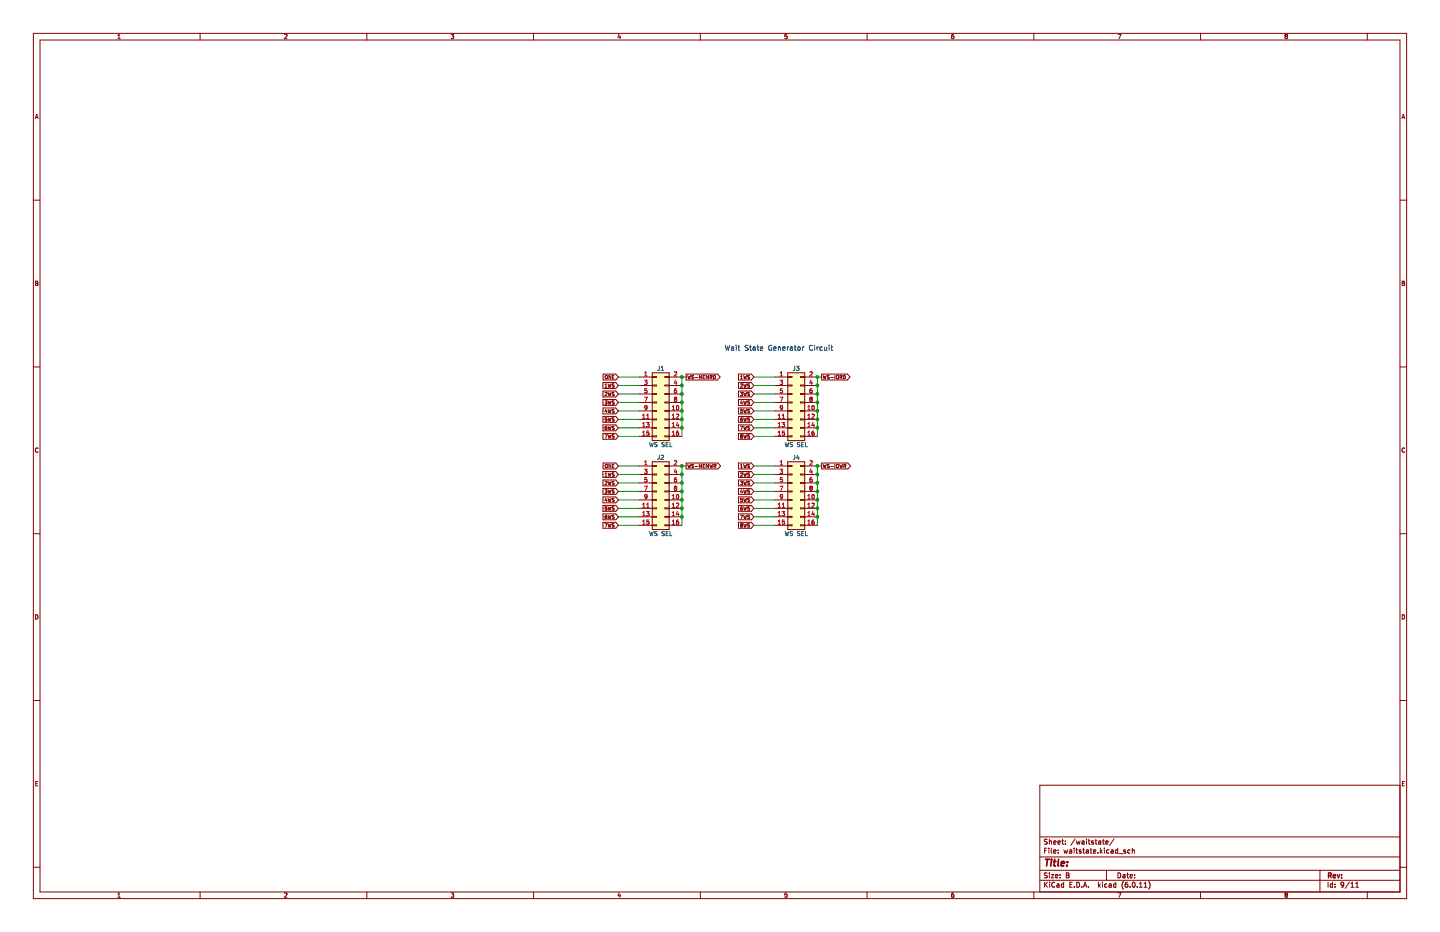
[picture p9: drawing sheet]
(kicad_sch (version 20211123) (generator eeschema)

 (paper "B")

 (lib_symbols
  (symbol "Connector_Generic:Conn_02x08_Odd_Even" (pin_names (offset 1.016) hide) (in_bom yes) (on_board yes)
   (property "Reference" "J" (id 0) (at 1.27 10.16 0) (effects (font (size 1.27 1.27))))
   (property "Value" "Conn_02x08_Odd_Even" (id 1) (at 1.27 -12.7 0) (effects (font (size 1.27 1.27))))
   (property "Footprint" "" (id 2) (at 0 0 0) (effects (font (size 1.27 1.27)) hide))
   (property "Datasheet" "~" (id 3) (at 0 0 0) (effects (font (size 1.27 1.27)) hide))
   (symbol "Conn_02x08_Odd_Even_1_1"
    (rectangle (start -1.27 -10.033) (end 0 -10.287) (stroke (width 0.1524) (type default) (color 0 0 0 0)) (fill (type none)))
    (rectangle (start -1.27 -7.493) (end 0 -7.747) (stroke (width 0.1524) (type default) (color 0 0 0 0)) (fill (type none)))
    (rectangle (start -1.27 -4.953) (end 0 -5.207) (stroke (width 0.1524) (type default) (color 0 0 0 0)) (fill (type none)))
    (rectangle (start -1.27 -2.413) (end 0 -2.667) (stroke (width 0.1524) (type default) (color 0 0 0 0)) (fill (type none)))
    (rectangle (start -1.27 0.127) (end 0 -0.127) (stroke (width 0.1524) (type default) (color 0 0 0 0)) (fill (type none)))
    (rectangle (start -1.27 2.667) (end 0 2.413) (stroke (width 0.1524) (type default) (color 0 0 0 0)) (fill (type none)))
    (rectangle (start -1.27 5.207) (end 0 4.953) (stroke (width 0.1524) (type default) (color 0 0 0 0)) (fill (type none)))
    (rectangle (start -1.27 7.747) (end 0 7.493) (stroke (width 0.1524) (type default) (color 0 0 0 0)) (fill (type none)))
    (rectangle (start -1.27 8.89) (end 3.81 -11.43) (stroke (width 0.254) (type default) (color 0 0 0 0)) (fill (type background)))
    (rectangle (start 3.81 -10.033) (end 2.54 -10.287) (stroke (width 0.1524) (type default) (color 0 0 0 0)) (fill (type none)))
    (rectangle (start 3.81 -7.493) (end 2.54 -7.747) (stroke (width 0.1524) (type default) (color 0 0 0 0)) (fill (type none)))
    (rectangle (start 3.81 -4.953) (end 2.54 -5.207) (stroke (width 0.1524) (type default) (color 0 0 0 0)) (fill (type none)))
    (rectangle (start 3.81 -2.413) (end 2.54 -2.667) (stroke (width 0.1524) (type default) (color 0 0 0 0)) (fill (type none)))
    (rectangle (start 3.81 0.127) (end 2.54 -0.127) (stroke (width 0.1524) (type default) (color 0 0 0 0)) (fill (type none)))
    (rectangle (start 3.81 2.667) (end 2.54 2.413) (stroke (width 0.1524) (type default) (color 0 0 0 0)) (fill (type none)))
    (rectangle (start 3.81 5.207) (end 2.54 4.953) (stroke (width 0.1524) (type default) (color 0 0 0 0)) (fill (type none)))
    (rectangle (start 3.81 7.747) (end 2.54 7.493) (stroke (width 0.1524) (type default) (color 0 0 0 0)) (fill (type none)))
    (pin passive line (at -5.08 7.62 0) (length 3.81) (name "Pin_1" (effects (font (size 1.27 1.27)))) (number "1" (effects (font (size 1.27 1.27)))))
    (pin passive line (at 7.62 -2.54 180) (length 3.81) (name "Pin_10" (effects (font (size 1.27 1.27)))) (number "10" (effects (font (size 1.27 1.27)))))
    (pin passive line (at -5.08 -5.08 0) (length 3.81) (name "Pin_11" (effects (font (size 1.27 1.27)))) (number "11" (effects (font (size 1.27 1.27)))))
    (pin passive line (at 7.62 -5.08 180) (length 3.81) (name "Pin_12" (effects (font (size 1.27 1.27)))) (number "12" (effects (font (size 1.27 1.27)))))
    (pin passive line (at -5.08 -7.62 0) (length 3.81) (name "Pin_13" (effects (font (size 1.27 1.27)))) (number "13" (effects (font (size 1.27 1.27)))))
    (pin passive line (at 7.62 -7.62 180) (length 3.81) (name "Pin_14" (effects (font (size 1.27 1.27)))) (number "14" (effects (font (size 1.27 1.27)))))
    (pin passive line (at -5.08 -10.16 0) (length 3.81) (name "Pin_15" (effects (font (size 1.27 1.27)))) (number "15" (effects (font (size 1.27 1.27)))))
    (pin passive line (at 7.62 -10.16 180) (length 3.81) (name "Pin_16" (effects (font (size 1.27 1.27)))) (number "16" (effects (font (size 1.27 1.27)))))
    (pin passive line (at 7.62 7.62 180) (length 3.81) (name "Pin_2" (effects (font (size 1.27 1.27)))) (number "2" (effects (font (size 1.27 1.27)))))
    (pin passive line (at -5.08 5.08 0) (length 3.81) (name "Pin_3" (effects (font (size 1.27 1.27)))) (number "3" (effects (font (size 1.27 1.27)))))
    (pin passive line (at 7.62 5.08 180) (length 3.81) (name "Pin_4" (effects (font (size 1.27 1.27)))) (number "4" (effects (font (size 1.27 1.27)))))
    (pin passive line (at -5.08 2.54 0) (length 3.81) (name "Pin_5" (effects (font (size 1.27 1.27)))) (number "5" (effects (font (size 1.27 1.27)))))
    (pin passive line (at 7.62 2.54 180) (length 3.81) (name "Pin_6" (effects (font (size 1.27 1.27)))) (number "6" (effects (font (size 1.27 1.27)))))
    (pin passive line (at -5.08 0 0) (length 3.81) (name "Pin_7" (effects (font (size 1.27 1.27)))) (number "7" (effects (font (size 1.27 1.27)))))
    (pin passive line (at 7.62 0 180) (length 3.81) (name "Pin_8" (effects (font (size 1.27 1.27)))) (number "8" (effects (font (size 1.27 1.27)))))
    (pin passive line (at -5.08 -2.54 0) (length 3.81) (name "Pin_9" (effects (font (size 1.27 1.27)))) (number "9" (effects (font (size 1.27 1.27))))))))

 (junction (at 204.47 123.19) (diameter 0) (color 0 0 0 0))
 (junction (at 245.11 154.94) (diameter 0) (color 0 0 0 0))
 (junction (at 245.11 139.7) (diameter 0) (color 0 0 0 0))
 (junction (at 245.11 118.11) (diameter 0) (color 0 0 0 0))
 (junction (at 245.11 142.24) (diameter 0) (color 0 0 0 0))
 (junction (at 245.11 120.65) (diameter 0) (color 0 0 0 0))
 (junction (at 204.47 142.24) (diameter 0) (color 0 0 0 0))
 (junction (at 245.11 123.19) (diameter 0) (color 0 0 0 0))
 (junction (at 245.11 115.57) (diameter 0) (color 0 0 0 0))
 (junction (at 204.47 144.78) (diameter 0) (color 0 0 0 0))
 (junction (at 204.47 149.86) (diameter 0) (color 0 0 0 0))
 (junction (at 204.47 152.4) (diameter 0) (color 0 0 0 0))
 (junction (at 204.47 113.03) (diameter 0) (color 0 0 0 0))
 (junction (at 245.11 147.32) (diameter 0) (color 0 0 0 0))
 (junction (at 204.47 147.32) (diameter 0) (color 0 0 0 0))
 (junction (at 245.11 149.86) (diameter 0) (color 0 0 0 0))
 (junction (at 245.11 152.4) (diameter 0) (color 0 0 0 0))
 (junction (at 245.11 128.27) (diameter 0) (color 0 0 0 0))
 (junction (at 245.11 144.78) (diameter 0) (color 0 0 0 0))
 (junction (at 204.47 125.73) (diameter 0) (color 0 0 0 0))
 (junction (at 204.47 118.11) (diameter 0) (color 0 0 0 0))
 (junction (at 204.47 128.27) (diameter 0) (color 0 0 0 0))
 (junction (at 204.47 120.65) (diameter 0) (color 0 0 0 0))
 (junction (at 204.47 115.57) (diameter 0) (color 0 0 0 0))
 (junction (at 204.47 139.7) (diameter 0) (color 0 0 0 0))
 (junction (at 245.11 125.73) (diameter 0) (color 0 0 0 0))
 (junction (at 204.47 154.94) (diameter 0) (color 0 0 0 0))
 (junction (at 245.11 113.03) (diameter 0) (color 0 0 0 0))

 (wire (pts (xy 204.47 120.65) (xy 204.47 123.19)) (stroke (width 0) (type default) (color 0 0 0 0)))
 (wire (pts (xy 245.11 139.7) (xy 245.11 142.24)) (stroke (width 0) (type default) (color 0 0 0 0)))
 (wire (pts (xy 226.06 152.4) (xy 232.41 152.4)) (stroke (width 0) (type default) (color 0 0 0 0)))
 (wire (pts (xy 185.42 115.57) (xy 191.77 115.57)) (stroke (width 0) (type default) (color 0 0 0 0)))
 (wire (pts (xy 226.06 125.73) (xy 232.41 125.73)) (stroke (width 0) (type default) (color 0 0 0 0)))
 (wire (pts (xy 185.42 149.86) (xy 191.77 149.86)) (stroke (width 0) (type default) (color 0 0 0 0)))
 (wire (pts (xy 185.42 120.65) (xy 191.77 120.65)) (stroke (width 0) (type default) (color 0 0 0 0)))
 (wire (pts (xy 226.06 115.57) (xy 232.41 115.57)) (stroke (width 0) (type default) (color 0 0 0 0)))
 (wire (pts (xy 226.06 147.32) (xy 232.41 147.32)) (stroke (width 0) (type default) (color 0 0 0 0)))
 (wire (pts (xy 245.11 123.19) (xy 245.11 125.73)) (stroke (width 0) (type default) (color 0 0 0 0)))
 (wire (pts (xy 226.06 123.19) (xy 232.41 123.19)) (stroke (width 0) (type default) (color 0 0 0 0)))
 (wire (pts (xy 204.47 118.11) (xy 204.47 120.65)) (stroke (width 0) (type default) (color 0 0 0 0)))
 (wire (pts (xy 185.42 130.81) (xy 191.77 130.81)) (stroke (width 0) (type default) (color 0 0 0 0)))
 (wire (pts (xy 185.42 157.48) (xy 191.77 157.48)) (stroke (width 0) (type default) (color 0 0 0 0)))
 (wire (pts (xy 204.47 123.19) (xy 204.47 125.73)) (stroke (width 0) (type default) (color 0 0 0 0)))
 (wire (pts (xy 185.42 152.4) (xy 191.77 152.4)) (stroke (width 0) (type default) (color 0 0 0 0)))
 (wire (pts (xy 204.47 139.7) (xy 204.47 142.24)) (stroke (width 0) (type default) (color 0 0 0 0)))
 (wire (pts (xy 245.11 125.73) (xy 245.11 128.27)) (stroke (width 0) (type default) (color 0 0 0 0)))
 (wire (pts (xy 245.11 113.03) (xy 246.38 113.03)) (stroke (width 0) (type default) (color 0 0 0 0)))
 (wire (pts (xy 185.42 113.03) (xy 191.77 113.03)) (stroke (width 0) (type default) (color 0 0 0 0)))
 (wire (pts (xy 204.47 128.27) (xy 204.47 130.81)) (stroke (width 0) (type default) (color 0 0 0 0)))
 (wire (pts (xy 185.42 154.94) (xy 191.77 154.94)) (stroke (width 0) (type default) (color 0 0 0 0)))
 (wire (pts (xy 226.06 149.86) (xy 232.41 149.86)) (stroke (width 0) (type default) (color 0 0 0 0)))
 (wire (pts (xy 204.47 144.78) (xy 204.47 147.32)) (stroke (width 0) (type default) (color 0 0 0 0)))
 (wire (pts (xy 204.47 147.32) (xy 204.47 149.86)) (stroke (width 0) (type default) (color 0 0 0 0)))
 (wire (pts (xy 245.11 139.7) (xy 246.38 139.7)) (stroke (width 0) (type default) (color 0 0 0 0)))
 (wire (pts (xy 245.11 154.94) (xy 245.11 157.48)) (stroke (width 0) (type default) (color 0 0 0 0)))
 (wire (pts (xy 185.42 144.78) (xy 191.77 144.78)) (stroke (width 0) (type default) (color 0 0 0 0)))
 (wire (pts (xy 185.42 128.27) (xy 191.77 128.27)) (stroke (width 0) (type default) (color 0 0 0 0)))
 (wire (pts (xy 245.11 149.86) (xy 245.11 152.4)) (stroke (width 0) (type default) (color 0 0 0 0)))
 (wire (pts (xy 245.11 115.57) (xy 245.11 118.11)) (stroke (width 0) (type default) (color 0 0 0 0)))
 (wire (pts (xy 185.42 125.73) (xy 191.77 125.73)) (stroke (width 0) (type default) (color 0 0 0 0)))
 (wire (pts (xy 245.11 144.78) (xy 245.11 147.32)) (stroke (width 0) (type default) (color 0 0 0 0)))
 (wire (pts (xy 226.06 144.78) (xy 232.41 144.78)) (stroke (width 0) (type default) (color 0 0 0 0)))
 (wire (pts (xy 204.47 115.57) (xy 204.47 118.11)) (stroke (width 0) (type default) (color 0 0 0 0)))
 (wire (pts (xy 204.47 139.7) (xy 205.74 139.7)) (stroke (width 0) (type default) (color 0 0 0 0)))
 (wire (pts (xy 185.42 147.32) (xy 191.77 147.32)) (stroke (width 0) (type default) (color 0 0 0 0)))
 (wire (pts (xy 185.42 139.7) (xy 191.77 139.7)) (stroke (width 0) (type default) (color 0 0 0 0)))
 (wire (pts (xy 245.11 113.03) (xy 245.11 115.57)) (stroke (width 0) (type default) (color 0 0 0 0)))
 (wire (pts (xy 204.47 152.4) (xy 204.47 154.94)) (stroke (width 0) (type default) (color 0 0 0 0)))
 (wire (pts (xy 226.06 130.81) (xy 232.41 130.81)) (stroke (width 0) (type default) (color 0 0 0 0)))
 (wire (pts (xy 245.11 120.65) (xy 245.11 123.19)) (stroke (width 0) (type default) (color 0 0 0 0)))
 (wire (pts (xy 204.47 125.73) (xy 204.47 128.27)) (stroke (width 0) (type default) (color 0 0 0 0)))
 (wire (pts (xy 204.47 142.24) (xy 204.47 144.78)) (stroke (width 0) (type default) (color 0 0 0 0)))
 (wire (pts (xy 226.06 139.7) (xy 232.41 139.7)) (stroke (width 0) (type default) (color 0 0 0 0)))
 (wire (pts (xy 204.47 113.03) (xy 205.74 113.03)) (stroke (width 0) (type default) (color 0 0 0 0)))
 (wire (pts (xy 245.11 147.32) (xy 245.11 149.86)) (stroke (width 0) (type default) (color 0 0 0 0)))
 (wire (pts (xy 185.42 123.19) (xy 191.77 123.19)) (stroke (width 0) (type default) (color 0 0 0 0)))
 (wire (pts (xy 245.11 142.24) (xy 245.11 144.78)) (stroke (width 0) (type default) (color 0 0 0 0)))
 (wire (pts (xy 226.06 120.65) (xy 232.41 120.65)) (stroke (width 0) (type default) (color 0 0 0 0)))
 (wire (pts (xy 226.06 157.48) (xy 232.41 157.48)) (stroke (width 0) (type default) (color 0 0 0 0)))
 (wire (pts (xy 245.11 118.11) (xy 245.11 120.65)) (stroke (width 0) (type default) (color 0 0 0 0)))
 (wire (pts (xy 204.47 113.03) (xy 204.47 115.57)) (stroke (width 0) (type default) (color 0 0 0 0)))
 (wire (pts (xy 226.06 113.03) (xy 232.41 113.03)) (stroke (width 0) (type default) (color 0 0 0 0)))
 (wire (pts (xy 245.11 128.27) (xy 245.11 130.81)) (stroke (width 0) (type default) (color 0 0 0 0)))
 (wire (pts (xy 204.47 154.94) (xy 204.47 157.48)) (stroke (width 0) (type default) (color 0 0 0 0)))
 (wire (pts (xy 204.47 149.86) (xy 204.47 152.4)) (stroke (width 0) (type default) (color 0 0 0 0)))
 (wire (pts (xy 226.06 128.27) (xy 232.41 128.27)) (stroke (width 0) (type default) (color 0 0 0 0)))
 (wire (pts (xy 226.06 154.94) (xy 232.41 154.94)) (stroke (width 0) (type default) (color 0 0 0 0)))
 (wire (pts (xy 185.42 118.11) (xy 191.77 118.11)) (stroke (width 0) (type default) (color 0 0 0 0)))
 (wire (pts (xy 245.11 152.4) (xy 245.11 154.94)) (stroke (width 0) (type default) (color 0 0 0 0)))
 (wire (pts (xy 226.06 142.24) (xy 232.41 142.24)) (stroke (width 0) (type default) (color 0 0 0 0)))
 (wire (pts (xy 226.06 118.11) (xy 232.41 118.11)) (stroke (width 0) (type default) (color 0 0 0 0)))
 (wire (pts (xy 185.42 142.24) (xy 191.77 142.24)) (stroke (width 0) (type default) (color 0 0 0 0)))

 (text "Wait State Generator Circuit" (at 217.17 105.41 0) (effects (font (size 1.524 1.524)) (justify left bottom)))

 (global_label "1WS" (shape input) (at 226.06 139.7 180) (fields_autoplaced) (effects (font (size 1.016 1.016)) (justify right))
  (property "Intersheet References" "${INTERSHEET_REFS}" (id 0) (at 221.1043 139.6365 0) (effects (font (size 1.016 1.016)) (justify right) hide)))
 (global_label "4WS" (shape input) (at 226.06 120.65 180) (fields_autoplaced) (effects (font (size 1.016 1.016)) (justify right))
  (property "Intersheet References" "${INTERSHEET_REFS}" (id 0) (at 221.1043 120.5865 0) (effects (font (size 1.016 1.016)) (justify right) hide)))
 (global_label "8WS" (shape input) (at 226.06 130.81 180) (fields_autoplaced) (effects (font (size 1.016 1.016)) (justify right))
  (property "Intersheet References" "${INTERSHEET_REFS}" (id 0) (at 221.1043 130.7465 0) (effects (font (size 1.016 1.016)) (justify right) hide)))
 (global_label "4WS" (shape input) (at 226.06 147.32 180) (fields_autoplaced) (effects (font (size 1.016 1.016)) (justify right))
  (property "Intersheet References" "${INTERSHEET_REFS}" (id 0) (at 221.1043 147.2565 0) (effects (font (size 1.016 1.016)) (justify right) hide)))
 (global_label "3WS" (shape input) (at 185.42 147.32 180) (fields_autoplaced) (effects (font (size 1.016 1.016)) (justify right))
  (property "Intersheet References" "${INTERSHEET_REFS}" (id 0) (at 180.4643 147.2565 0) (effects (font (size 1.016 1.016)) (justify right) hide)))
 (global_label "1WS" (shape input) (at 185.42 142.24 180) (fields_autoplaced) (effects (font (size 1.016 1.016)) (justify right))
  (property "Intersheet References" "${INTERSHEET_REFS}" (id 0) (at 180.4643 142.1765 0) (effects (font (size 1.016 1.016)) (justify right) hide)))
 (global_label "WS-IORD" (shape output) (at 246.38 113.03 0) (fields_autoplaced) (effects (font (size 1.016 1.016)) (justify left))
  (property "Intersheet References" "${INTERSHEET_REFS}" (id 0) (at 0 0 0) (effects (font (size 1.27 1.27)) hide)))
 (global_label "ONE" (shape input) (at 185.42 113.03 180) (fields_autoplaced) (effects (font (size 1.016 1.016)) (justify right))
  (property "Intersheet References" "${INTERSHEET_REFS}" (id 0) (at 45.72 -19.05 0) (effects (font (size 1.27 1.27)) hide)))
 (global_label "2WS" (shape input) (at 185.42 118.11 180) (fields_autoplaced) (effects (font (size 1.016 1.016)) (justify right))
  (property "Intersheet References" "${INTERSHEET_REFS}" (id 0) (at 180.4643 118.0465 0) (effects (font (size 1.016 1.016)) (justify right) hide)))
 (global_label "7WS" (shape input) (at 226.06 128.27 180) (fields_autoplaced) (effects (font (size 1.016 1.016)) (justify right))
  (property "Intersheet References" "${INTERSHEET_REFS}" (id 0) (at 221.1043 128.2065 0) (effects (font (size 1.016 1.016)) (justify right) hide)))
 (global_label "7WS" (shape input) (at 185.42 130.81 180) (fields_autoplaced) (effects (font (size 1.016 1.016)) (justify right))
  (property "Intersheet References" "${INTERSHEET_REFS}" (id 0) (at 180.4643 130.7465 0) (effects (font (size 1.016 1.016)) (justify right) hide)))
 (global_label "4WS" (shape input) (at 185.42 149.86 180) (fields_autoplaced) (effects (font (size 1.016 1.016)) (justify right))
  (property "Intersheet References" "${INTERSHEET_REFS}" (id 0) (at 180.4643 149.7965 0) (effects (font (size 1.016 1.016)) (justify right) hide)))
 (global_label "6WS" (shape input) (at 185.42 128.27 180) (fields_autoplaced) (effects (font (size 1.016 1.016)) (justify right))
  (property "Intersheet References" "${INTERSHEET_REFS}" (id 0) (at 180.4643 128.2065 0) (effects (font (size 1.016 1.016)) (justify right) hide)))
 (global_label "2WS" (shape input) (at 226.06 115.57 180) (fields_autoplaced) (effects (font (size 1.016 1.016)) (justify right))
  (property "Intersheet References" "${INTERSHEET_REFS}" (id 0) (at 221.1043 115.5065 0) (effects (font (size 1.016 1.016)) (justify right) hide)))
 (global_label "6WS" (shape input) (at 226.06 125.73 180) (fields_autoplaced) (effects (font (size 1.016 1.016)) (justify right))
  (property "Intersheet References" "${INTERSHEET_REFS}" (id 0) (at 221.1043 125.6665 0) (effects (font (size 1.016 1.016)) (justify right) hide)))
 (global_label "3WS" (shape input) (at 226.06 118.11 180) (fields_autoplaced) (effects (font (size 1.016 1.016)) (justify right))
  (property "Intersheet References" "${INTERSHEET_REFS}" (id 0) (at 221.1043 118.0465 0) (effects (font (size 1.016 1.016)) (justify right) hide)))
 (global_label "3WS" (shape input) (at 185.42 120.65 180) (fields_autoplaced) (effects (font (size 1.016 1.016)) (justify right))
  (property "Intersheet References" "${INTERSHEET_REFS}" (id 0) (at 180.4643 120.5865 0) (effects (font (size 1.016 1.016)) (justify right) hide)))
 (global_label "1WS" (shape input) (at 226.06 113.03 180) (fields_autoplaced) (effects (font (size 1.016 1.016)) (justify right))
  (property "Intersheet References" "${INTERSHEET_REFS}" (id 0) (at 221.1043 112.9665 0) (effects (font (size 1.016 1.016)) (justify right) hide)))
 (global_label "WS-MEMRD" (shape output) (at 205.74 113.03 0) (fields_autoplaced) (effects (font (size 1.016 1.016)) (justify left))
  (property "Intersheet References" "${INTERSHEET_REFS}" (id 0) (at 0 0 0) (effects (font (size 1.27 1.27)) hide)))
 (global_label "7WS" (shape input) (at 185.42 157.48 180) (fields_autoplaced) (effects (font (size 1.016 1.016)) (justify right))
  (property "Intersheet References" "${INTERSHEET_REFS}" (id 0) (at 180.4643 157.4165 0) (effects (font (size 1.016 1.016)) (justify right) hide)))
 (global_label "5WS" (shape input) (at 226.06 123.19 180) (fields_autoplaced) (effects (font (size 1.016 1.016)) (justify right))
  (property "Intersheet References" "${INTERSHEET_REFS}" (id 0) (at 221.1043 123.1265 0) (effects (font (size 1.016 1.016)) (justify right) hide)))
 (global_label "1WS" (shape input) (at 185.42 115.57 180) (fields_autoplaced) (effects (font (size 1.016 1.016)) (justify right))
  (property "Intersheet References" "${INTERSHEET_REFS}" (id 0) (at 180.4643 115.5065 0) (effects (font (size 1.016 1.016)) (justify right) hide)))
 (global_label "7WS" (shape input) (at 226.06 154.94 180) (fields_autoplaced) (effects (font (size 1.016 1.016)) (justify right))
  (property "Intersheet References" "${INTERSHEET_REFS}" (id 0) (at 221.1043 154.8765 0) (effects (font (size 1.016 1.016)) (justify right) hide)))
 (global_label "2WS" (shape input) (at 185.42 144.78 180) (fields_autoplaced) (effects (font (size 1.016 1.016)) (justify right))
  (property "Intersheet References" "${INTERSHEET_REFS}" (id 0) (at 180.4643 144.7165 0) (effects (font (size 1.016 1.016)) (justify right) hide)))
 (global_label "2WS" (shape input) (at 226.06 142.24 180) (fields_autoplaced) (effects (font (size 1.016 1.016)) (justify right))
  (property "Intersheet References" "${INTERSHEET_REFS}" (id 0) (at 221.1043 142.1765 0) (effects (font (size 1.016 1.016)) (justify right) hide)))
 (global_label "6WS" (shape input) (at 226.06 152.4 180) (fields_autoplaced) (effects (font (size 1.016 1.016)) (justify right))
  (property "Intersheet References" "${INTERSHEET_REFS}" (id 0) (at 221.1043 152.3365 0) (effects (font (size 1.016 1.016)) (justify right) hide)))
 (global_label "5WS" (shape input) (at 185.42 152.4 180) (fields_autoplaced) (effects (font (size 1.016 1.016)) (justify right))
  (property "Intersheet References" "${INTERSHEET_REFS}" (id 0) (at 180.4643 152.3365 0) (effects (font (size 1.016 1.016)) (justify right) hide)))
 (global_label "8WS" (shape input) (at 226.06 157.48 180) (fields_autoplaced) (effects (font (size 1.016 1.016)) (justify right))
  (property "Intersheet References" "${INTERSHEET_REFS}" (id 0) (at 221.1043 157.4165 0) (effects (font (size 1.016 1.016)) (justify right) hide)))
 (global_label "WS-IOWR" (shape output) (at 246.38 139.7 0) (fields_autoplaced) (effects (font (size 1.016 1.016)) (justify left))
  (property "Intersheet References" "${INTERSHEET_REFS}" (id 0) (at 0 0 0) (effects (font (size 1.27 1.27)) hide)))
 (global_label "ONE" (shape input) (at 185.42 139.7 180) (fields_autoplaced) (effects (font (size 1.016 1.016)) (justify right))
  (property "Intersheet References" "${INTERSHEET_REFS}" (id 0) (at 45.72 7.62 0) (effects (font (size 1.27 1.27)) hide)))
 (global_label "5WS" (shape input) (at 226.06 149.86 180) (fields_autoplaced) (effects (font (size 1.016 1.016)) (justify right))
  (property "Intersheet References" "${INTERSHEET_REFS}" (id 0) (at 221.1043 149.7965 0) (effects (font (size 1.016 1.016)) (justify right) hide)))
 (global_label "4WS" (shape input) (at 185.42 123.19 180) (fields_autoplaced) (effects (font (size 1.016 1.016)) (justify right))
  (property "Intersheet References" "${INTERSHEET_REFS}" (id 0) (at 180.4643 123.1265 0) (effects (font (size 1.016 1.016)) (justify right) hide)))
 (global_label "WS-MEMWR" (shape output) (at 205.74 139.7 0) (fields_autoplaced) (effects (font (size 1.016 1.016)) (justify left))
  (property "Intersheet References" "${INTERSHEET_REFS}" (id 0) (at 0 0 0) (effects (font (size 1.27 1.27)) hide)))
 (global_label "3WS" (shape input) (at 226.06 144.78 180) (fields_autoplaced) (effects (font (size 1.016 1.016)) (justify right))
  (property "Intersheet References" "${INTERSHEET_REFS}" (id 0) (at 221.1043 144.7165 0) (effects (font (size 1.016 1.016)) (justify right) hide)))
 (global_label "5WS" (shape input) (at 185.42 125.73 180) (fields_autoplaced) (effects (font (size 1.016 1.016)) (justify right))
  (property "Intersheet References" "${INTERSHEET_REFS}" (id 0) (at 180.4643 125.6665 0) (effects (font (size 1.016 1.016)) (justify right) hide)))
 (global_label "6WS" (shape input) (at 185.42 154.94 180) (fields_autoplaced) (effects (font (size 1.016 1.016)) (justify right))
  (property "Intersheet References" "${INTERSHEET_REFS}" (id 0) (at 180.4643 154.8765 0) (effects (font (size 1.016 1.016)) (justify right) hide)))

 (symbol (lib_id "Connector_Generic:Conn_02x08_Odd_Even") (at 196.85 120.65 0) (unit 1) (in_bom yes) (on_board yes)
  (property "Reference" "J1" (id 0) (at 198.12 110.49 0))
  (property "Value" "WS SEL" (id 1) (at 198.12 133.35 0))
  (property "Footprint" "Connector_PinHeader_2.54mm:PinHeader_2x08_P2.54mm_Vertical" (id 2) (at 196.85 120.65 0) (effects (font (size 1.27 1.27)) hide))
  (property "Datasheet" "~" (id 3) (at 196.85 120.65 0) (effects (font (size 1.27 1.27)) hide)) (pin "1") (pin "10") (pin "11") (pin "12") (pin "13") (pin "14") (pin "15") (pin "16") (pin "2") (pin "3") (pin "4") (pin "5") (pin "6") (pin "7") (pin "8") (pin "9"))

 (symbol (lib_id "Connector_Generic:Conn_02x08_Odd_Even") (at 196.85 147.32 0) (unit 1) (in_bom yes) (on_board yes)
  (property "Reference" "J2" (id 0) (at 198.12 137.16 0))
  (property "Value" "WS SEL" (id 1) (at 198.12 160.02 0))
  (property "Footprint" "Connector_PinHeader_2.54mm:PinHeader_2x08_P2.54mm_Vertical" (id 2) (at 196.85 147.32 0) (effects (font (size 1.27 1.27)) hide))
  (property "Datasheet" "~" (id 3) (at 196.85 147.32 0) (effects (font (size 1.27 1.27)) hide)) (pin "1") (pin "10") (pin "11") (pin "12") (pin "13") (pin "14") (pin "15") (pin "16") (pin "2") (pin "3") (pin "4") (pin "5") (pin "6") (pin "7") (pin "8") (pin "9"))

 (symbol (lib_id "Connector_Generic:Conn_02x08_Odd_Even") (at 237.49 120.65 0) (unit 1) (in_bom yes) (on_board yes)
  (property "Reference" "J3" (id 0) (at 238.76 110.49 0))
  (property "Value" "WS SEL" (id 1) (at 238.76 133.35 0))
  (property "Footprint" "Connector_PinHeader_2.54mm:PinHeader_2x08_P2.54mm_Vertical" (id 2) (at 237.49 120.65 0) (effects (font (size 1.27 1.27)) hide))
  (property "Datasheet" "~" (id 3) (at 237.49 120.65 0) (effects (font (size 1.27 1.27)) hide)) (pin "1") (pin "10") (pin "11") (pin "12") (pin "13") (pin "14") (pin "15") (pin "16") (pin "2") (pin "3") (pin "4") (pin "5") (pin "6") (pin "7") (pin "8") (pin "9"))

 (symbol (lib_id "Connector_Generic:Conn_02x08_Odd_Even") (at 237.49 147.32 0) (unit 1) (in_bom yes) (on_board yes)
  (property "Reference" "J4" (id 0) (at 238.76 137.16 0))
  (property "Value" "WS SEL" (id 1) (at 238.76 160.02 0))
  (property "Footprint" "Connector_PinHeader_2.54mm:PinHeader_2x08_P2.54mm_Vertical" (id 2) (at 237.49 147.32 0) (effects (font (size 1.27 1.27)) hide))
  (property "Datasheet" "~" (id 3) (at 237.49 147.32 0) (effects (font (size 1.27 1.27)) hide)) (pin "1") (pin "10") (pin "11") (pin "12") (pin "13") (pin "14") (pin "15") (pin "16") (pin "2") (pin "3") (pin "4") (pin "5") (pin "6") (pin "7") (pin "8") (pin "9")))
